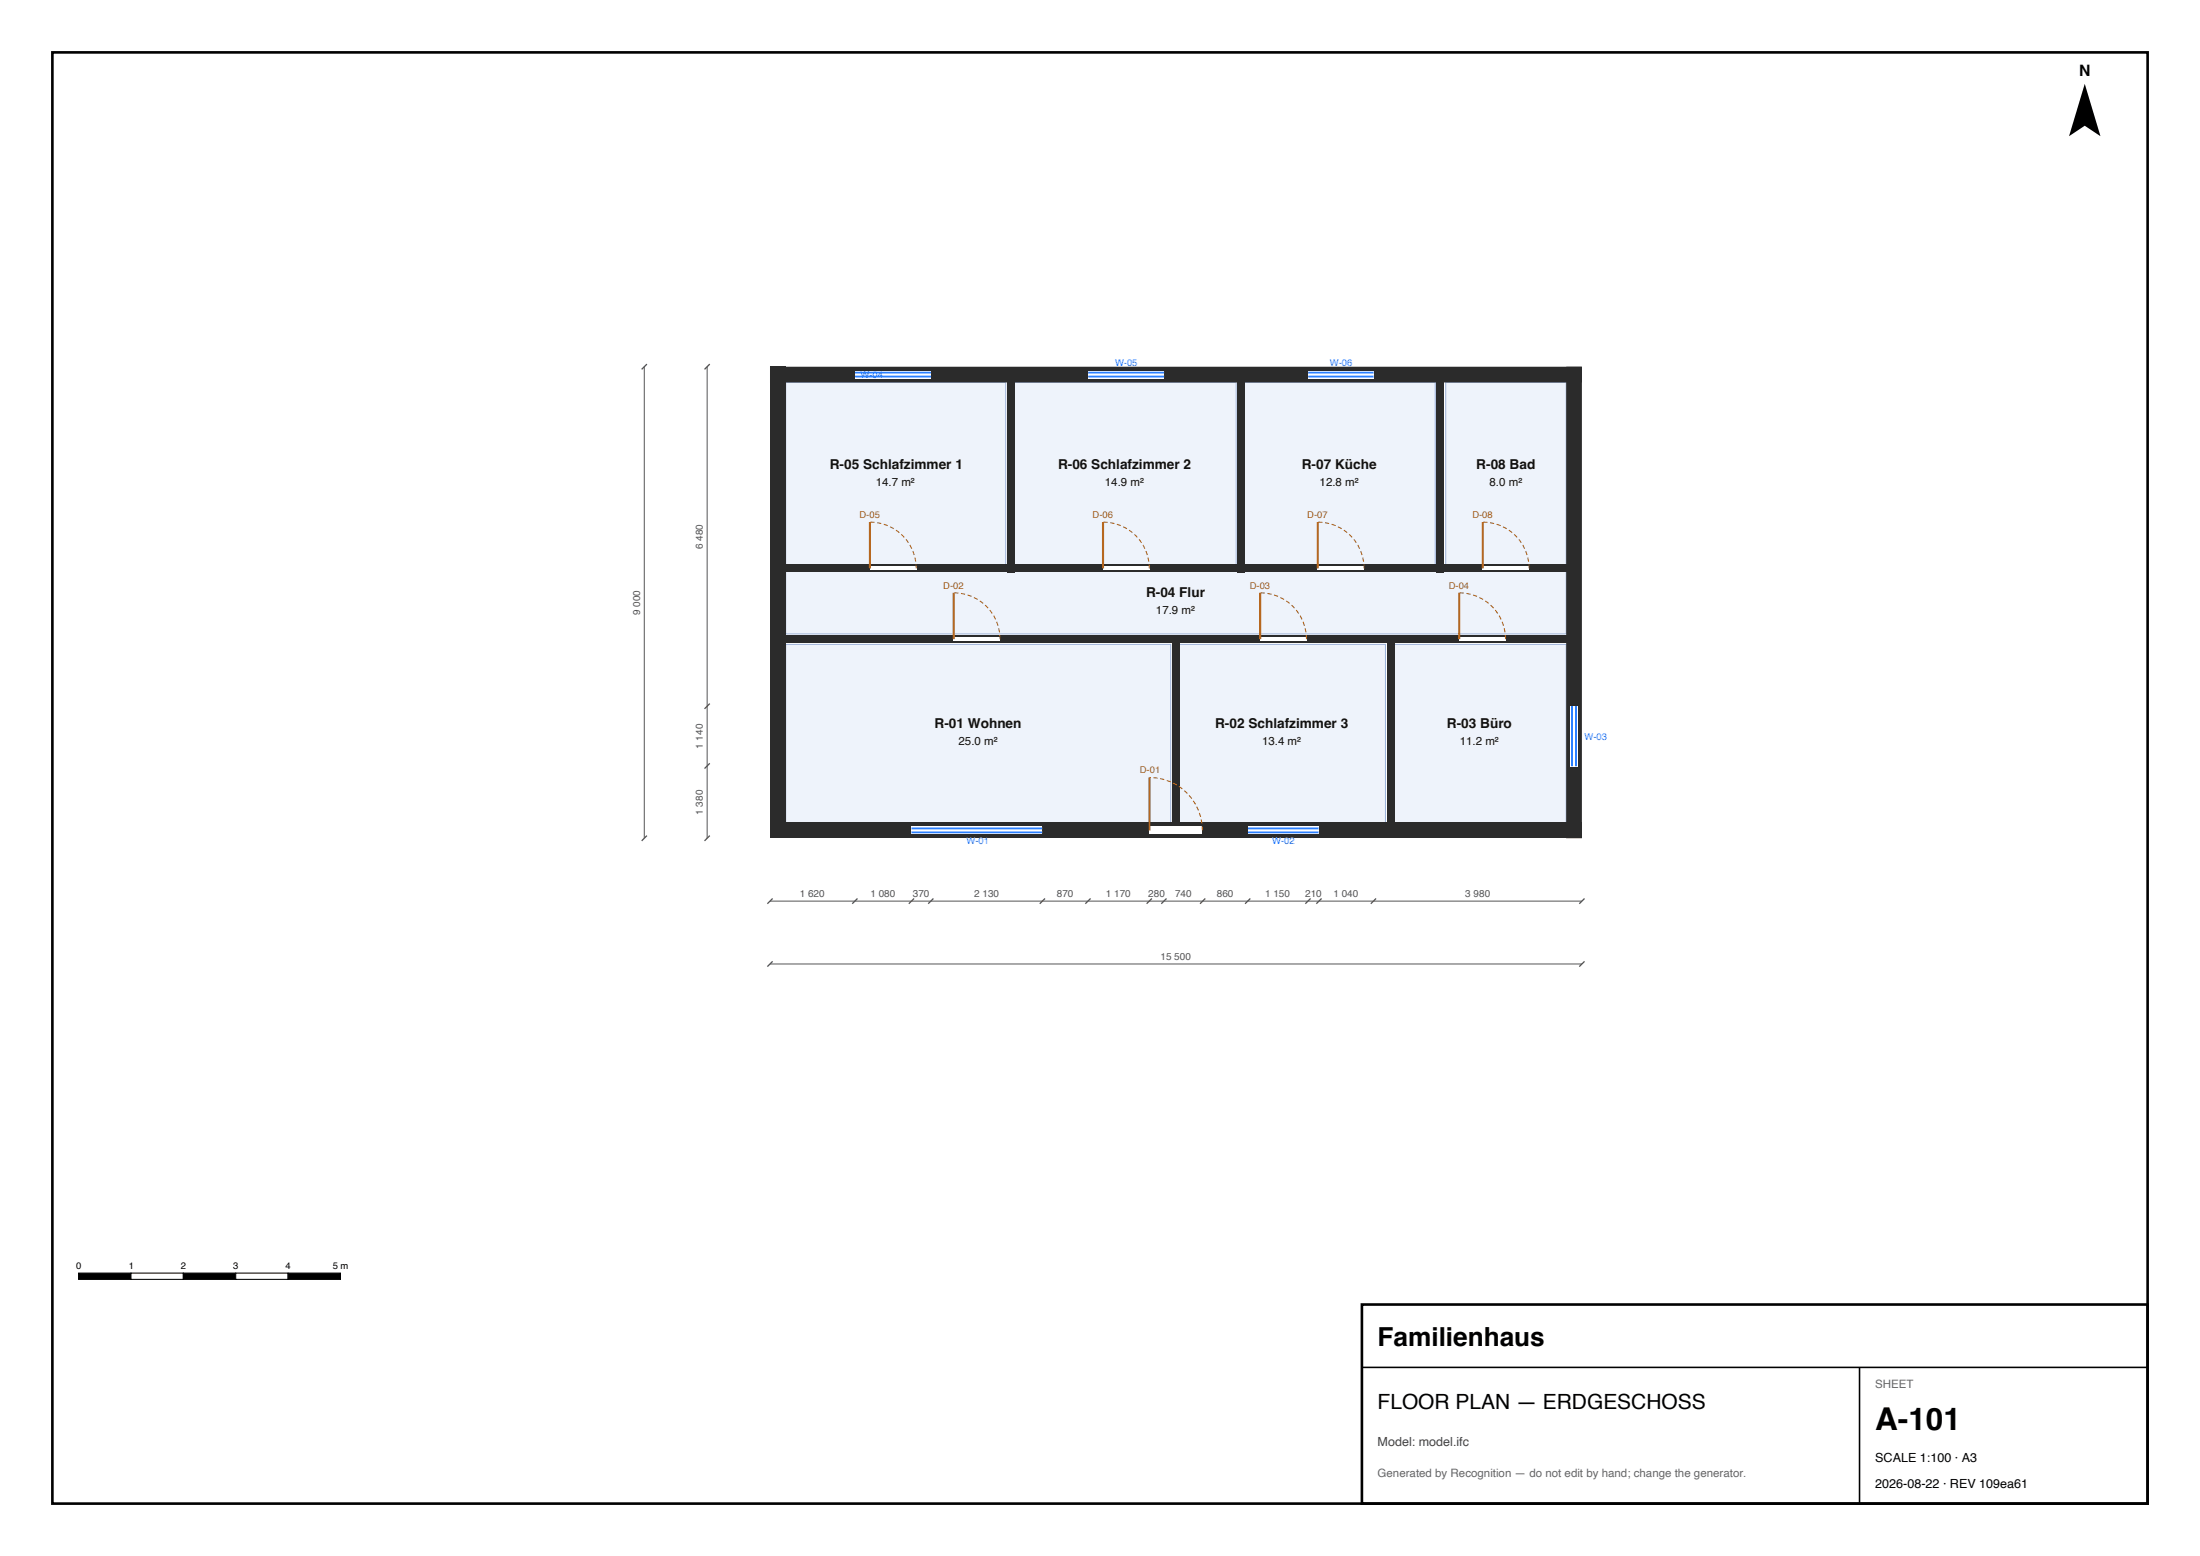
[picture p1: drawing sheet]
<svg xmlns="http://www.w3.org/2000/svg" width="420mm" height="297mm" viewBox="0 0 420 297" stroke-linecap="round" stroke-linejoin="round" font-family="sans-serif">
<g fill="#eef3fb" stroke="#9fb3d9" stroke-width=".19">
<path d="M150 123h73.5v34h-73.5z" fill-rule="evenodd"/>
<path d="M237.5 73h36.5v35h-36.5z" fill-rule="evenodd"/>
<path d="M150 73h42v35h-42z" fill-rule="evenodd"/>
<path d="M193.5 73h42.5v35h-42.5z" fill-rule="evenodd"/>
<path d="M225 123h39.5v34h-39.5z" fill-rule="evenodd"/>
<path d="M276 73h23v35h-23z" fill-rule="evenodd"/>
<path d="M266 123h33v34h-33z" fill-rule="evenodd"/>
<path d="M150 109h149v12h-149z" fill-rule="evenodd"/>
</g>
<g fill="#2b2b2b">
<path d="M147 157h155v3h-155z" fill-rule="evenodd"/>
<path d="M299 70h3v90h-3z" fill-rule="evenodd"/>
<path d="M147 70h155v3h-155z" fill-rule="evenodd"/>
<path d="M147 70h3v90h-3z" fill-rule="evenodd"/>
<path d="M223.8 121.2h1.5v38.1h-1.5z" fill-rule="evenodd"/>
<path d="M147.8 121.2h77.5v1.6h-77.5z" fill-rule="evenodd"/>
<path d="M236.2 70.7h1.6v38.5h-1.6z" fill-rule="evenodd"/>
<path d="M274.3 70.7h1.4v38.5h-1.4z" fill-rule="evenodd"/>
<path d="M236.2 107.8h39.5v1.4h-39.5z" fill-rule="evenodd"/>
<path d="M192.3 70.7h1.4v38.5h-1.4z" fill-rule="evenodd"/>
<path d="M147.8 107.8h45.9v1.4h-45.9z" fill-rule="evenodd"/>
<path d="M192.3 107.8h45.5v1.4h-45.5z" fill-rule="evenodd"/>
<path d="M264.8 121.2h1.4v38.1h-1.4z" fill-rule="evenodd"/>
<path d="M223.8 121.2h42.4v1.6h-42.4z" fill-rule="evenodd"/>
<path d="M274.3 107.8h27v1.4h-27z" fill-rule="evenodd"/>
<path d="M264.8 121.2h36.5v1.6h-36.5z" fill-rule="evenodd"/>
</g>
<g fill="#fff">
<path d="M219.4 157.7h10.1v1.6h-10.1z" fill-rule="evenodd"/>
<path d="M182.1 121.6h8.8v.8h-8.8z" fill-rule="evenodd"/>
<path d="M251.6 108.1h8.8v.8h-8.8z" fill-rule="evenodd"/>
<path d="M166.1 108.1h8.8v.8h-8.8z" fill-rule="evenodd"/>
<path d="M210.6 108.1h8.8v.8h-8.8z" fill-rule="evenodd"/>
<path d="M240.6 121.6h8.8v.8h-8.8z" fill-rule="evenodd"/>
<path d="M283.1 108.1h8.8v.8h-8.8z" fill-rule="evenodd"/>
<path d="M278.6 121.6h8.8v.8h-8.8z" fill-rule="evenodd"/>
<path d="M174 157.7h25v1.6h-25z" fill-rule="evenodd"/>
<path d="M249.8 70.7h12.5v1.6h-12.5z" fill-rule="evenodd"/>
<path d="M163.3 70.7h14.5v1.6h-14.5z" fill-rule="evenodd"/>
<path d="M207.8 70.7h14.4v1.6h-14.4z" fill-rule="evenodd"/>
<path d="M238.3 157.7h13.4v1.6h-13.4z" fill-rule="evenodd"/>
<path d="M299.7 134.8h1.6v11.5h-1.6z" fill-rule="evenodd"/>
</g>
<path d="M163.3 71.9h14.5M163.3 71.1h14.5M207.8 71.9h14.4M207.8 71.1h14.4M249.8 71.9h12.5M249.8 71.1h12.5M300.1 134.8v11.4M300.9 134.8v11.4M174 158.9h25M174 158.1h25M238.3 158.9h13.4M238.3 158.1h13.4" fill="none" stroke="#2a7fff" stroke-width=".35"/>
<path d="M166.1 99.7v8.8M210.6 99.7v8.8M251.6 99.7v8.8M283.1 99.7v8.8M182.1 113.1v8.9M240.6 113.1v8.9M278.6 113.1v8.9M219.4 148.4v10.1" fill="none" stroke="#b5651d" stroke-width=".4"/>
<path d="M174.9 108.5a8.8 8.8 0 0 0-8.8-8.8M219.4 108.5a8.8 8.8 0 0 0-8.8-8.8M260.4 108.5a8.8 8.8 0 0 0-8.8-8.8M291.9 108.5a8.8 8.8 0 0 0-8.8-8.8M190.9 122a8.9 8.9 0 0 0-8.8-8.9M249.4 122a8.8 8.8 0 0 0-8.8-8.9M287.4 122a8.9 8.9 0 0 0-8.8-8.9M229.5 158.5a10.1 10.1 0 0 0-10.1-10.1" fill="none" stroke="#b5651d" stroke-width=".2" stroke-dasharray=".8 .5" stroke-linecap="butt"/>
<path d="M123 70v90M135 70v90M147 172h155M147 184h155" fill="none" stroke="#555" stroke-width=".19"/>
<g fill="#000" stroke="#555" stroke-width=".25">
<path d="M122.5 70.5l1-1zM135.5 69.5l-1 1zM135.5 134.3l-1 1zM135.5 145.7l-1 1zM123.5 159.5l-1 1zM135.5 159.5l-1 1zM147.5 171.5l-1 1zM162.7 172.5l1-1zM174.5 171.5l-1 1zM178.2 171.5l-1 1zM198.5 172.5l1-1zM208.2 171.5l-1 1z"/>
<path d="M218.9 172.5l1-1zM221.7 172.5l1-1zM229.1 172.5l1-1zM238.7 171.5l-1 1zM250.2 171.5l-1 1zM252.3 171.5l-1 1zM262.7 171.5l-1 1zM302.5 171.5l-1 1zM147.5 183.5l-1 1zM302.5 183.5l-1 1z"/>
</g>
<path d="M398 16l3 10-3-2-3 2z" fill="#000"/>
<path d="M15 243h10v1.2h-10z" fill="#000" stroke="#000" stroke-width=".2"/>
<path d="M25 243h10v1.2h-10z" fill="#fff" stroke="#000" stroke-width=".2"/>
<path d="M35 243h10v1.2h-10z" fill="#000" stroke="#000" stroke-width=".2"/>
<path d="M45 243h10v1.2h-10z" fill="#fff" stroke="#000" stroke-width=".2"/>
<path d="M55 243h10v1.2h-10z" fill="#000" stroke="#000" stroke-width=".2"/>
<path d="M260 249h150v38h-150z" fill="#fff" stroke="#000" stroke-width=".5"/>
<path d="M260 261h150M355 261v26" fill="none" stroke="#000" stroke-width=".3"/>
<path d="M10 10h400v277h-400z" fill="none" stroke="#000" stroke-width=".5"/>
<text font-size="6" x="358" y="273">A-101</text>
<text font-size="5" x="263" y="257">Familienhaus</text>
<text font-size="4" x="263" y="269">FLOOR PLAN — ERDGESCHOSS</text>
<text font-size="3" x="396.9" y="14.5">N</text>
<g font-size="2.6" fill="#111">
<text x="158.4" y="89.5">R-05 Schlafzimmer 1</text>
<text x="202" y="89.5">R-06 Schlafzimmer 2</text>
<text x="248.5" y="89.5">R-07 Küche</text>
<text x="281.8" y="89.5">R-08 Bad</text>
<text x="218.8" y="114">R-04 Flur</text>
<text x="178.4" y="139">R-01 Wohnen</text>
<text x="232" y="139">R-02 Schlafzimmer 3</text>
<text x="276.2" y="139">R-03 Büro</text>
</g>
<text font-size="2.4" fill="#444" x="263" y="276">Model: model.ifc</text>
<g font-size="2.4">
<text x="358" y="279">SCALE 1:100 · A3</text>
<text x="358" y="284">2026-08-22 · REV 109ea61</text>
</g>
<g font-size="2.2" fill="#111">
<text x="167.2" y="92.7">14.7 m²</text>
<text x="210.9" y="92.7">14.9 m²</text>
<text x="251.9" y="92.7">12.8 m²</text>
<text x="284.4" y="92.7">8.0 m²</text>
<text x="220.7" y="117.2">17.9 m²</text>
<text x="183" y="142.2">25.0 m²</text>
<text x="240.9" y="142.2">13.4 m²</text>
<text x="278.7" y="142.2">11.2 m²</text>
</g>
<g font-size="2.2" fill="#666">
<text x="358" y="265">SHEET</text>
<text x="263" y="282">Generated by Recognition — do not edit by hand; change the generator.</text>
</g>
<g font-size="1.9" fill="#555">
<text x="134.2" y="104.8" transform="rotate(-90 134.2 104.8)">6 480</text>
<text x="122.2" y="117.4" transform="rotate(-90 122.2 117.4)">9 000</text>
<text x="134.2" y="142.9" transform="rotate(-90 134.2 142.9)">1 140</text>
<text x="134.2" y="155.5" transform="rotate(-90 134.2 155.5)">1 380</text>
<text x="152.7" y="171.2">1 620</text>
<text x="166.2" y="171.2">1 080</text>
<text x="174.3" y="171.2">370</text>
<text x="186" y="171.2">2 130</text>
<text x="201.8" y="171.2">870</text>
<text x="211.1" y="171.2">1 170</text>
<text x="219.2" y="171.2">280</text>
<text x="224.3" y="171.2">740</text>
<text x="232.3" y="171.2">860</text>
<text x="241.5" y="171.2">1 150</text>
<text x="249.2" y="171.2">210</text>
<text x="254.6" y="171.2">1 040</text>
<text x="279.7" y="171.2">3 980</text>
<text x="221.5" y="183.2">15 500</text>
</g>
<g font-size="1.8" fill="#2a7fff">
<text x="212.9" y="69.9">W-05</text>
<text x="253.9" y="69.9">W-06</text>
<text x="164.3" y="72.2">W-04</text>
<text x="302.5" y="141.2">W-03</text>
<text x="184.5" y="161.1">W-01</text>
<text x="242.9" y="161.1">W-02</text>
</g>
<g font-size="1.8" fill="#b5651d">
<text x="164.1" y="98.8">D-05</text>
<text x="208.6" y="98.8">D-06</text>
<text x="249.6" y="98.8">D-07</text>
<text x="281.1" y="98.8">D-08</text>
<text x="180.1" y="112.4">D-02</text>
<text x="238.6" y="112.4">D-03</text>
<text x="276.6" y="112.4">D-04</text>
<text x="217.6" y="147.6">D-01</text>
</g>
<g font-size="1.8">
<text x="14.5" y="242.2">0</text>
<text x="24.6" y="242.2">1</text>
<text x="34.5" y="242.2">2</text>
<text x="44.5" y="242.2">3</text>
<text x="54.5" y="242.2">4</text>
<text x="63.5" y="242.2">5 m</text>
</g>
</svg>
